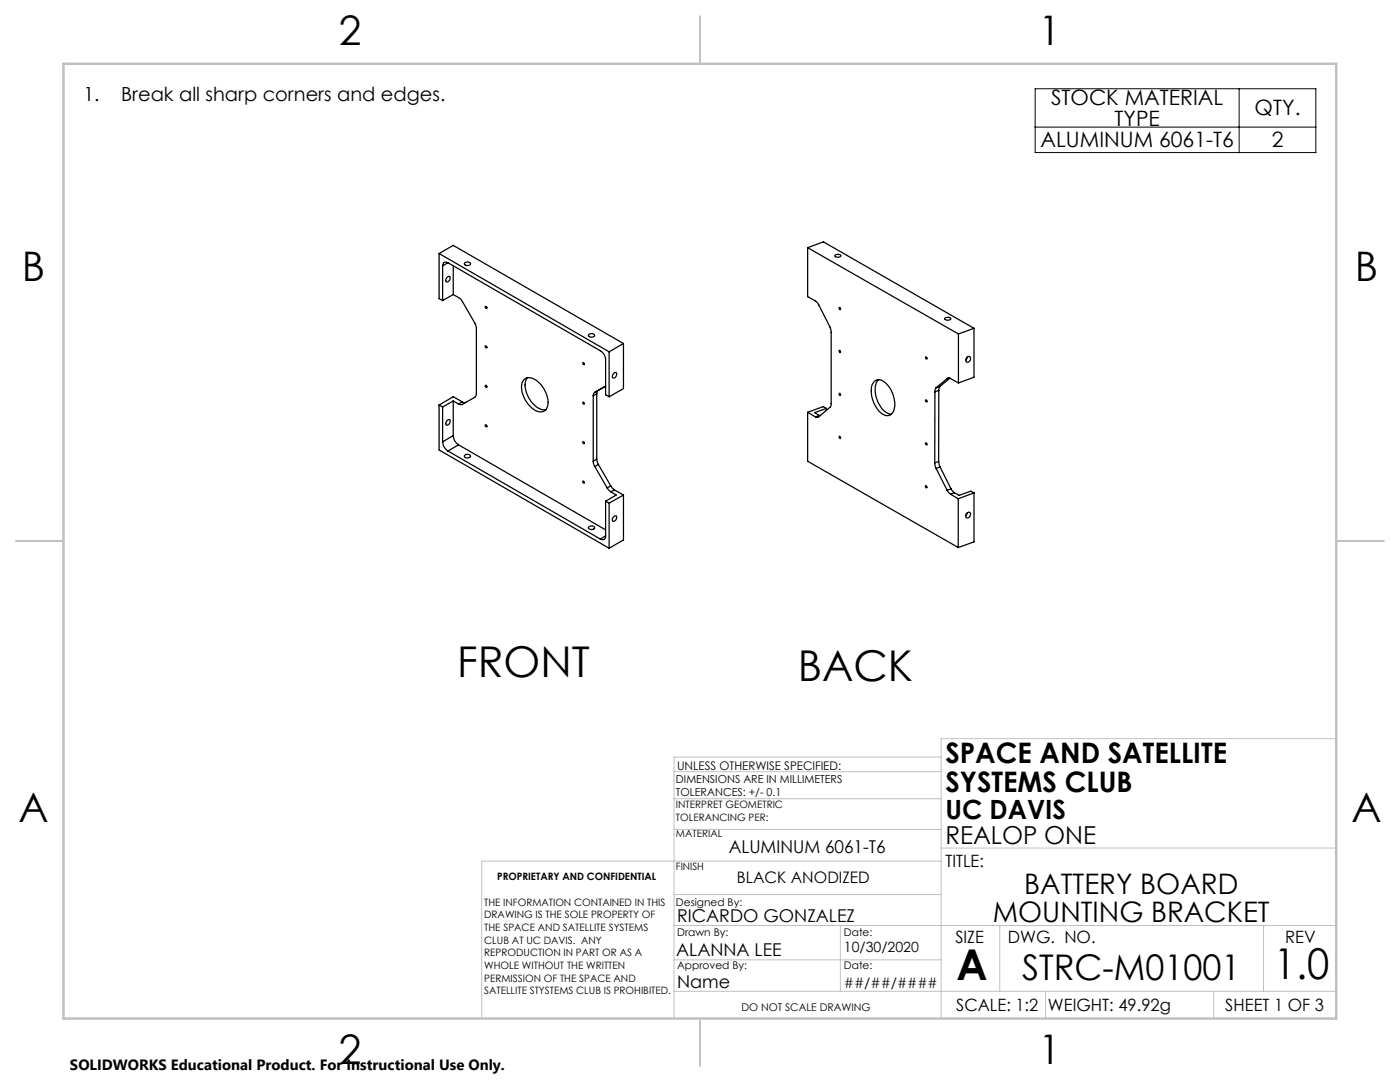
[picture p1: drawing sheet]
<svg xmlns="http://www.w3.org/2000/svg" width="279mm" height="216mm" viewBox="0 0 279 216" stroke-linecap="round" stroke-linejoin="round" font-family="sans-serif">
<path d="M206.6 17.7h56v12.7h-56zM247.3 17.7v12.7M206.6 25.4h56" fill="none" stroke="#000" stroke-width=".2"/>
<g fill="none" stroke="#c0c0c0" stroke-width=".2">
<path d="M134.5 159.4h53.3M134.5 154h53.3M187.8 151.1h-53.3v52.1M266.7 147.4h-78.9v55.8M134.5 178.5h53.3M134.5 165.5h53.3M187.8 169.2h78.9M187.8 171.8h-91.7v31.4M134.5 197.8h132.2M134.5 184.7h132.2M134.5 191.5h53.3M167.7 184.7v13.1"/>
<path d="M199.5 184.7v13.1M208.7 197.8v5.4M242.2 197.8v5.4M252.2 184.7v13.1"/>
</g>
<path d="M139.7 3.2v9.5M3.1 107.9h9.6M266.7 107.9h9.5M139.7 203.2v9.6" fill="none" stroke="#c0c0c0" stroke-width=".25"/>
<path d="M12.7 12.7h254v190.5h-254z" fill="none" stroke="#c0c0c0" stroke-width=".5"/>
<g fill="none" stroke="#000" stroke-width=".25">
<path d="M87.6 50.6l34 19.6M87.6 50.6l2.9-1.6 33.9 19.5M87.6 50.6v9l.7 .4M88.3 53.1v6.9M89.2 55.4a.37 .37 0 0 1 .6-.2 .37 .37 0 0 1 0 .6 .47 .47 0 0 1-.3 .4 .47 .47 0 0 1-.5-.1zM89.4 52.4l30.4 17.6a2.11 2.11 0 0 1 1.1 1.8v7l.7 .4M89.4 52.4a.65 .65 0 0 0-.8 0 .65 .65 0 0 0-.3 .7M89.4 52.4l-1.1 .7M90.5 58.8l1.2 .7 .5 .5 2.6 4.5 .3 .9v13.3l-.3 .6-2.5 1.4-.4 .1-.4-.2M90.5 53.1v5.7M90.5 58.8l-2.2 1.2M92.8 52.4a.63 .63 0 0 1 .6-.2 .63 .63 0 0 1 .5 .6 .74 .74 0 0 1-1.2-.2z"/>
<path d="M161.2 49.4v9.8l1.9 1.2 2.5 4.8 .3 .8v14.8l-.3 .5-2.3 1.9h-.6M161.2 49.4l30.1 17.2M161.2 49.4l3.1-1.1 30.1 17.2M166.7 50.9a.77 .77 0 0 1 1.1 .2 .75 .75 0 0 1-1.2-.1zM96.8 61.2a.2 .2 0 0 1 .3 .1 .2 .2 0 0 1-.1 .2zM96.9 76.9a.21 .21 0 0 1 .2 .1 .21 .21 0 0 1-.1 .3zM96.9 69h.1a.19 .19 0 0 1 .2 .2 .19 .19 0 0 1-.2 .2l-.2-.2zM104.5 75.8a1.89 1.89 0 0 1 2.8 .3 5.3 5.3 0 0 1 1.9 5.1 1.65 1.65 0 0 1-2.8 .4 5.5 5.5 0 0 1-2.2-5.3zM105.2 75.4a3.4 3.4 0 0 0 .2 3.7 4.4 4.4 0 0 0 3.2 2.7l.3-.1M116.3 72.4a.19 .19 0 0 1 .3 .1 .19 .19 0 0 1-.1 .2zM117.5 66.7a.63 .63 0 0 1 .7-.2 .63 .63 0 0 1 .4 .6 .67 .67 0 0 1-.6 .2 .67 .67 0 0 1-.5-.5zM118.4 79v13"/>
<path d="M118.7 78.3l-.3 .3v.4M119.1 78.6l-.7 .4M119.1 78.6v13M119.4 77.9l-.2 .2-.1 .5M119.4 77.9l1.5-.9-2.2 1.3M119.4 77.9l-.7 .4M121.6 70.2v9M122.4 74.5a.37 .37 0 0 1 .6-.1 .37 .37 0 0 1 0 .6 .42 .42 0 0 1-.3 .4 .42 .42 0 0 1-.5-.3zM124.4 68.5l-2.8 1.7M124.4 68.5v9l-2.8 1.7M174.4 76.2a1.66 1.66 0 0 1 2.6 .5 5.5 5.5 0 0 1 1.2 5.6 1.52 1.52 0 0 1-2.5 0 5.6 5.6 0 0 1-1.5-5.9zM175.3 75.7a4 4 0 0 0-.1 4.4 3.7 3.7 0 0 0 2.7 2.6"/>
<path d="M186.6 78.2l-.1 14.2M186.8 77.4l-.2 .8M187.4 77.9l-.8 .3M187.4 77.9l-.1 14.2M187.6 77.1l-.2 .8M187.6 77.1l-.8 .3M188.6 63.5a.8 .8 0 0 1 1.2 .1 .79 .79 0 0 1-1.3-.1zM189.1 75.5h.5l1.7 .9M189.1 75.5l-2.3 1.9M189.3 75.4l-.2 .1M189.6 75.5l-2 1.6M191.3 66.6v9.8"/>
<path d="M193 71.3a.46 .46 0 0 1 .7 0 .46 .46 0 0 1-.2 .7 .44 .44 0 0 1-.6 .2 .44 .44 0 0 1-.1-.7zM193.1 71.2l-.4 .6M194.4 65.5l-3.1 1.1M194.4 65.5v9.8l-3.1 1.1M87.6 80.8v9l34 19.6M87.6 80.8l.7 .4M88.3 88.2a2.33 2.33 0 0 0 1.1 1.8M88.3 81.2v7M89.2 83.9a.37 .37 0 0 1 .6-.1 .37 .37 0 0 1 0 .5 .47 .47 0 0 1-.3 .5 .47 .47 0 0 1-.5-.1zM89.4 90l30.4 17.6M90.5 86.9a2.33 2.33 0 0 0 1 1.9M90.5 80v6.9"/>
<path d="M90.5 80l1 .6M90.5 80l-2.2 1.2M90.5 86.9l-2.2 1.3M91.5 88.8l29.4 16.9M91.5 88.8l-2.1 1.2M92.3 80.2l.2 .1h.5M92.3 80.2l-.8 .4M92.3 80.2l-1.8-1-2.9 1.6M92.7 90.8a.69 .69 0 0 1 1.2 .3 .72 .72 0 0 1-1.2-.2zM96.8 84.8a.2 .2 0 0 1 .3 .1 .2 .2 0 0 1-.1 .3zM116.3 88.2h.2l.1 .2-.1 .1zM116.3 96a.19 .19 0 0 1 .3 .1 .19 .19 0 0 1-.1 .3z"/>
<path d="M116.3 80.2l.2 .1 .1 .3-.3-.1zM118.4 92l.3 1.1M118.7 93.1l2.5 4.3M119.1 91.6l.3 1.1M119.1 91.6l-.7 .4M119.4 92.7l-.7 .4M119.4 92.7l2.5 4.2M121.2 97.4l.7 .7M121.9 96.9l.7 .9M121.9 96.9l-.7 .5M121.9 98.1l1.1 .7-2.1 1.2M122.6 97.8l-.7 .3"/>
<path d="M122.6 97.8l1.8 1M124.4 98.8v8.9l-2.8 1.7M124.4 98.8l-2.8 1.6M161.2 82.3v9.7l30 17.3M161.2 82.3l1.5 .9M163.5 82.9h.2M163.5 82.9l-.8 .3M164.9 81.5l-.6-.4-3.1 1.2M164.9 81.5l-2.3 .8 .9 .6M164.9 81.5v.4M184.7 96.9h.1a.21 .21 0 0 1 .2 .2 .21 .21 0 0 1-.2 .2zM186.5 92.4l.3 1.1"/>
<path d="M186.8 93.5l2.2 4.3M187.3 92.1l.3 1.1M187.3 92.1l-.8 .3M187.6 93.2l-.8 .3M187.6 93.2l2.2 4.3M189 97.8l.7 .8M189.7 98.6l1.5 .9M189.8 97.5l.7 .8M189.8 97.5l-.8 .3M190.5 98.3l-.8 .3M190.5 98.3l.9 .5 2.3-.8 .7 .4M191.2 99.5v9.8"/>
<path d="M194.4 98.4v9.7l-3.2 1.2M194.4 98.4l-3.2 1.1M117.5 105.1a.66 .66 0 0 1 1.1 .3 .69 .69 0 0 1-1.2-.2zM120.9 106.9a.64 .64 0 0 1-.3 .7 .64 .64 0 0 1-.8 0M120.9 100v6.9M120.9 100l.7 .4M120.9 106.9l-1.1 .7M121.6 100.4v9M122.4 103.1a.37 .37 0 0 1 .6-.2 .37 .37 0 0 1 0 .6 .47 .47 0 0 1-.3 .5 .47 .47 0 0 1-.5-.1zM193 102.3a.46 .46 0 0 1 .7 .1 .46 .46 0 0 1-.2 .7 .47 .47 0 0 1-.7 .1 .47 .47 0 0 1 .1-.7zM193.1 102.3l-.4 .6"/>
<circle cx="167.6" cy="70.1" r=".2"/>
<circle cx="167.6" cy="61.5" r=".2"/>
<circle cx="167.6" cy="78.7" r=".19"/>
<circle cx="184.8" cy="80" r=".19"/>
<circle cx="184.8" cy="71.4" r=".19"/>
<circle cx="167.6" cy="87.2" r=".19"/>
<circle cx="184.8" cy="88.5" r=".19"/>
</g>
<g font-size="8.5">
<text x="91.2" y="135.2">FRONT</text>
<text x="159.2" y="135.8">BACK</text>
<text x="190.9" y="195.5">A</text>
<text x="254.2" y="195.4">1.0</text>
</g>
<g font-size="8.1">
<text x="67.6" y="8.9">2</text>
<text x="207.3" y="8.9">1</text>
<text x="4.4" y="56.2">B</text>
<text x="270.4" y="56.2">B</text>
<text x="3.7" y="164.1">A</text>
<text x="269.7" y="164.1">A</text>
<text x="67.6" y="212.4">2</text>
<text x="207.3" y="212.4">1</text>
</g>
<text font-size="7.1" x="204" y="195.5">STRC-M01001</text>
<g font-size="5.6">
<text x="188.7" y="152.3">SPACE AND SATELLITE</text>
<text x="188.7" y="158">SYSTEMS CLUB</text>
<text x="204.4" y="178.4">BATTERY BOARD</text>
<text x="198.1" y="184">MOUNTING BRACKET</text>
</g>
<text font-size="5.3" x="188.7" y="163.4">UC DAVIS</text>
<text font-size="4.9" x="188.7" y="168.4">REALOP ONE</text>
<g font-size="4.2">
<text x="209.8" y="21">STOCK MATERIAL</text>
<text x="250.4" y="23">QTY.</text>
<text x="207.6" y="29.4">ALUMINUM 6061-T6</text>
<text x="222.4" y="25.2">TYPE</text>
<text x="253.8" y="29.4">2</text>
</g>
<g font-size="3.9">
<text x="16.6" y="20.2">1.</text>
<text x="24.2" y="20.2">Break all sharp corners and edges.</text>
</g>
<g font-size="3.5">
<text x="145.4" y="170.3">ALUMINUM 6061-T6</text>
<text x="135.1" y="184">RICARDO GONZALEZ</text>
<text x="134.9" y="190.8">ALANNA LEE</text>
<text x="135.1" y="197.2">Name</text>
</g>
<g font-size="3.4">
<text x="188.7" y="172.9">TITLE:</text>
<text x="190.7" y="188.1">SIZE</text>
<text x="201.1" y="188.1">DWG. NO.</text>
<text x="256.5" y="188.2">REV</text>
<text x="190.8" y="201.7">SCALE: 1:2</text>
<text x="209.1" y="201.7">WEIGHT: 49.92g</text>
<text x="244.5" y="201.7">SHEET 1 OF 3</text>
</g>
<text font-size="3.2" x="147.1" y="176.1">BLACK ANODIZED</text>
<text font-size="3" x="14" y="213.5">SOLIDWORKS Educational Product. For Instructional Use Only.</text>
<g font-size="2.8">
<text x="168.4" y="189.9">10/30/2020</text>
<text x="168.4" y="197.2">##/##/####</text>
</g>
<text font-size="2.4" x="135.1" y="153.6">UNLESS OTHERWISE SPECIFIED:</text>
<g font-size="2.2">
<text x="134.9" y="156.2">DIMENSIONS ARE IN MILLIMETERS</text>
<text x="134.9" y="158.8">TOLERANCES: +/- 0.1</text>
</g>
<g font-size="2.1">
<text x="134.9" y="180.7">Designed By:</text>
<text x="135.1" y="186.8">Drawn By:</text>
<text x="168.4" y="186.8">Date:</text>
<text x="135.1" y="193.4">Approved By:</text>
<text x="168.4" y="193.4">Date:</text>
<text x="148" y="201.7">DO NOT SCALE DRAWING</text>
</g>
<g font-size="2">
<text x="134.9" y="161.2">INTERPRET GEOMETRIC</text>
<text x="134.9" y="167.1">MATERIAL</text>
<text x="134.9" y="163.7">TOLERANCING PER:</text>
<text x="134.9" y="173.6">FINISH</text>
<text x="99.2" y="175.6">PROPRIETARY AND CONFIDENTIAL</text>
<text x="96.6" y="180.7">THE INFORMATION CONTAINED IN THIS</text>
<text x="96.6" y="183.2">DRAWING IS THE SOLE PROPERTY OF</text>
<text x="96.6" y="185.8">THE SPACE AND SATELLITE SYSTEMS</text>
<text x="96.6" y="188.3">CLUB AT UC DAVIS. ANY</text>
<text x="96.6" y="190.8">REPRODUCTION IN PART OR AS A</text>
<text x="96.6" y="193.3">WHOLE WITHOUT THE WRITTEN</text>
<text x="96.6" y="195.9">PERMISSION OF THE SPACE AND</text>
<text x="96.6" y="198.4">SATELLITE STYSTEMS CLUB IS PROHIBITED.</text>
</g>
</svg>
